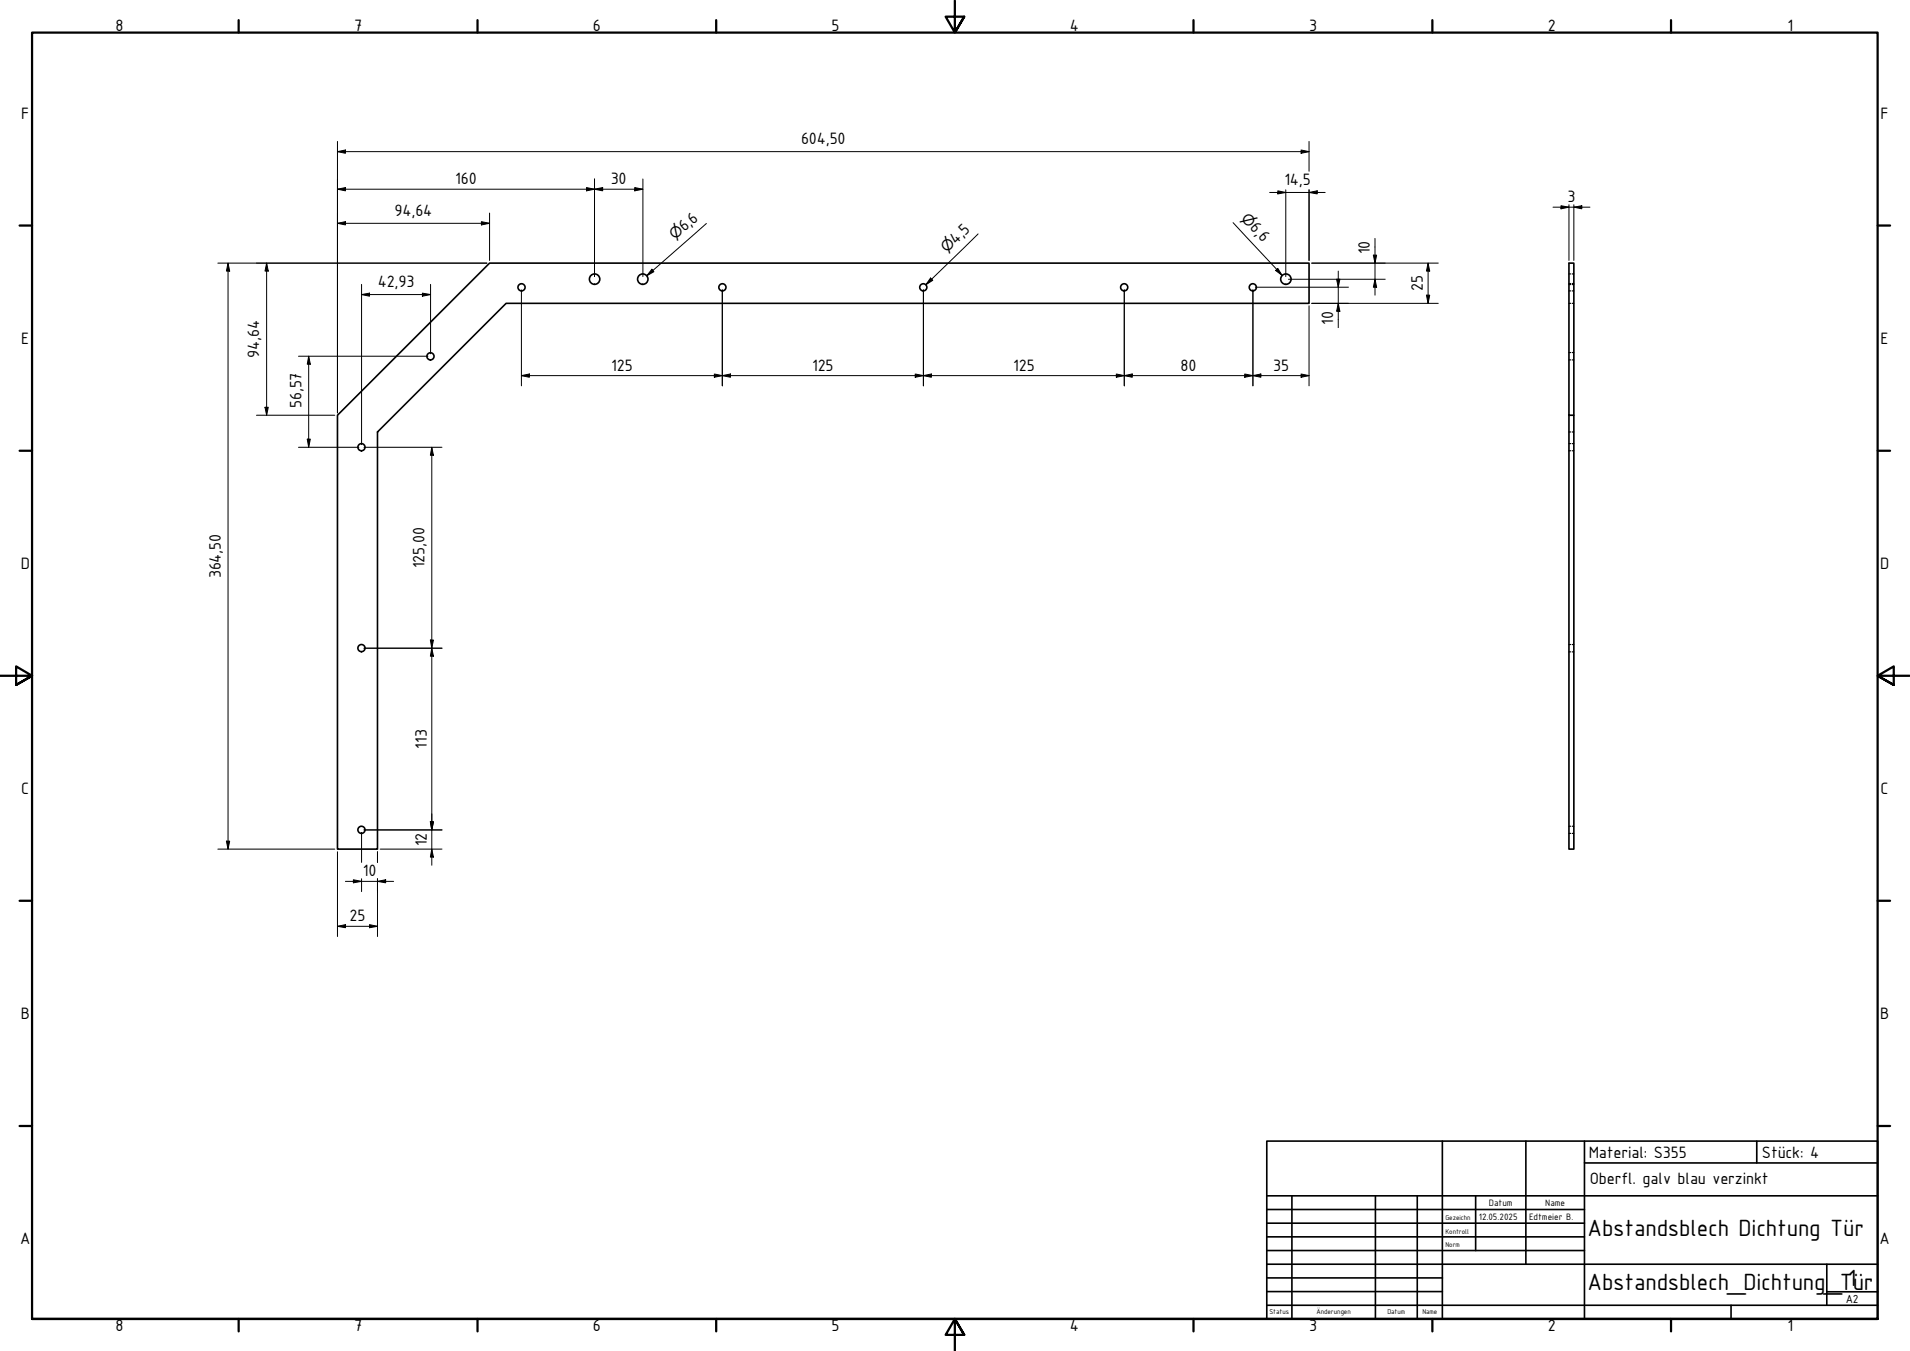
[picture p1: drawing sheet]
<svg xmlns="http://www.w3.org/2000/svg" width="594mm" height="420mm" viewBox="0 0 594 420" stroke-linecap="round" stroke-linejoin="round" font-family="sans-serif">
<!-- layer: Sichtbar (ISO) -->
<g fill="none" stroke="#000" stroke-width=".51">
<path d="M105 129.1l47.3-47.3h254.9v12.5h-249.8l-40 40v129.8h-12.4zM488 129.1v135h1.5v-135h-1.5v-47.3h1.5v47.3"/>
<circle cx="162.2" cy="89.4" r="1.11"/>
<circle cx="184.9" cy="86.8" r="1.62"/>
<circle cx="199.9" cy="86.8" r="1.62"/>
<circle cx="224.7" cy="89.4" r="1.11"/>
<circle cx="287.2" cy="89.4" r="1.11"/>
<circle cx="349.7" cy="89.4" r="1.11"/>
<circle cx="389.7" cy="89.4" r="1.11"/>
<circle cx="400" cy="86.8" r="1.62"/>
<circle cx="133.9" cy="110.8" r="1.11"/>
<circle cx="112.4" cy="139.1" r="1.11"/>
<circle cx="112.4" cy="201.6" r="1.11"/>
<circle cx="112.4" cy="258.1" r="1.11"/>
</g>
<!-- layer: Verdeckt (ISO) -->
<g fill="none" stroke="#000" stroke-width=".38">
<path d="M488 94.3h.5M488 85.2h.5M488 88.5h.5M488 88.2h.5M488 90.5h.5M489 94.3h.5M489 85.2h.5M489 88.5h.5M489 88.2h.5M489 90.5h.5M488 109.6h.5M488 111.9h.5"/>
<path d="M489 109.6h.5M489 111.9h.5M488 134.3h.5M488 138h.5M489 134.3h.5M489 138h.5M488 140.2h.5M489 140.2h.5M488 200.4h.5M488 202.7h.5M489 200.4h.5M489 202.7h.5"/>
<path d="M488 257h.5M488 259.2h.5M489 257h.5M489 259.2h.5"/>
</g>
<!-- layer: Rahmen (ISO) -->
<g fill="none" stroke="#000" stroke-width=".7">
<path d="M74.2 6.3v3.8M148.5 6.3v3.8M222.8 6.3v3.8M297 .2v9.9l-2.9-4.9h5.8l-2.9 4.9 2.9-4.9M371.2 6.3v3.8M445.5 6.3v3.8M519.7 6.3v3.8M6.1 70.1h3.9M584 70.1h3.9M6.1 140.2h3.9M584 140.2h3.9M0 210.2h10l-5-3v5.8l5-2.8-5 2.8"/>
<path d="M594 210.2h-10l5-3v5.8l-5-2.8 5 2.8M6.1 280.1h3.9M584 280.1h3.9M6.1 350.2h3.9M584 350.2h3.9M10 410.2v-400.1h574v400.1h-574h574M74.2 410.2v3.9M148.5 410.2v3.9M222.8 410.2v3.9M299.9 415.1l-2.9-4.9 2.9 4.9h-5.8l2.9-4.9v10M371.2 410.2v3.9M445.5 410.2v3.9"/>
<path d="M519.7 410.2v3.9"/>
</g>
<!-- layer: Titel (ISO) -->
<g fill="none" stroke="#000" stroke-width=".51">
<path d="M394 354.9h190v55.3h-190zM448.6 354.9v55.3M474.6 354.9v38.3M492.8 354.9v55.3M546.4 354.9v6.8M394 376.2h98.8M394 371.9h190M401.8 371.9v38.3M427.8 371.9v38.3M440.8 371.9v38.3M459 371.9v17M492.8 361.7h91.2"/>
<path d="M394 380.4h98.8M394 384.7h98.8M394 388.9h98.8M394 393.2h190M394 397.4h54.6M568.2 393.2v12.7M394 405.9h190M394 401.7h54.6M538.4 405.9v4.3M568.2 401.7h15.8"/>
</g>
<g fill="none" stroke="#000" stroke-width=".31">
<path d="M105 47.2l2.4-.5v1zM105 58.8l2.4-.5v1.1zM105 47.2h302.2M105 44v84.4M105 58.8h95M182.4 58.3l2.5 .5-2.5 .6zM184.9 58.8l2.6-.5v1.1zM184.9 55.7v30.3M197.4 58.3l2.6 .5-2.6 .6zM200 55.7v30.3M394.9 59.9h17.3M397.4 59.4l2.5 .5-2.5 .4z"/>
<path d="M399.9 59v27M404.7 46.7l2.5 .5-2.5 .5zM407.2 59.9l2.5-.5v.9zM407.2 44v9.3M407.2 59v22M105 69.4l2.4-.5v1.1zM105 69.4h47.3M149.7 68.9l2.6 .5-2.6 .6zM152.3 66.3v14.7M219.7 69.5l-18.5 16.3M304.2 72.7l-16.2 15.9M383.5 69.3l15.3 16.3"/>
<path d="M427.2 79.4h1l-.5 2.4zM427.7 74.1v17.7M483 64.4h11.5M485.5 64l2.5 .4-2.5 .5zM488 63.7v17.3M489.5 64.4l2.5-.4v.9zM489.5 63.7v17.3M67.8 81.8h83.6M70.9 81.8l.5 2.5h-1zM70.9 81.8v182.3M82.9 81.8l.5 2.5h-1zM82.9 81.8v47.3"/>
<path d="M112.5 91.6l2.4-.4v.9zM112.5 88.4v49.9M112.5 91.6h21.4M131.4 91.2l2.5 .4-2.5 .5zM133.9 88.4v21.6M162.2 90.1v29.9M202.8 83.7l.6 .8-2.2 1.3zM224.7 90.1v29.9M287.2 90.1v29.9M289.4 86.5l.7 .7-2.1 1.4zM349.7 90.1v29.9M389.7 90.1v29.9"/>
<path d="M390.5 89.3h28.9M396.7 84.1l.7-.6 1.4 2.1zM400.7 86.8h30.1M407.2 95.1v24.9M408 81.8h39.4M408 94.3h39.4M415.7 86.8h1.1l-.6 2.5zM416.2 94.3l.6 2.5h-1.1zM416.2 84.3v17.6M427.7 86.8l.5 2.5h-1zM443.7 91.8h1l-.5 2.5zM444.2 81.8l.5 2.5h-1z"/>
<path d="M444.2 81.8v12.5M92.8 110.8h40.3M96 110.8l.5 2.5h-.9zM96 110.8v28.3M162.2 116.8l2.5-.5v1zM162.2 116.8h245M222.2 116.3l2.5 .5-2.5 .5zM224.7 116.8l2.5-.5v1zM284.7 116.3l2.5 .5-2.5 .5zM287.2 116.8l2.5-.5v1zM347.2 116.3l2.5 .5-2.5 .5zM349.7 116.8l2.5-.5v1z"/>
<path d="M387.2 116.3l2.5 .5-2.5 .5zM389.7 116.8l2.5-.5v1zM404.7 116.3l2.5 .5-2.5 .5zM79.8 129.1h24.3M82.4 126.7h1l-.5 2.4zM92.8 139.1h18.8M95.6 136.6h.9l-.5 2.5zM113.2 139.1h24.3M134.3 139.1l.5 2.5h-.9zM134.3 139.1v130M133.9 199.1h.9l-.5 2.5zM113.2 201.6h24.3"/>
<path d="M134.3 201.6l.5 2.5h-.9zM112.5 258.9v9.3M113.2 258.1h24.3M133.9 255.6h.9l-.5 2.5zM67.8 264.1h36.3M70.4 261.6h1l-.5 2.5zM105 264.9v26.4M107.4 274.1h15M109.9 273.6l2.6 .5-2.6 .5zM112.5 273.3v4M117.4 274.1l2.6-.5v1zM117.4 264.9v3.3"/>
<path d="M117.4 273.3v18M118.2 264.1h19.3M134.3 264.1l.5 2.5h-.9zM105 288.1l2.4-.5v.9zM105 288.1h12.4M114.9 287.6l2.5 .5-2.5 .4z"/>
</g>
<g fill="#000">
<path d="M105 47.2l2.4-.5v1z" fill-rule="evenodd"/>
<path d="M105 58.8l2.4-.5v1.1z" fill-rule="evenodd"/>
<path d="M182.4 58.3l2.5 .5-2.5 .6z" fill-rule="evenodd"/>
<path d="M184.9 58.8l2.6-.5v1.1z" fill-rule="evenodd"/>
<path d="M197.4 58.3l2.6 .5-2.6 .6z" fill-rule="evenodd"/>
<path d="M404.7 46.7l2.5 .5-2.5 .5z" fill-rule="evenodd"/>
<path d="M407.2 59.9l2.5-.5v.9z" fill-rule="evenodd"/>
<path d="M105 69.4l2.4-.5v1.1z" fill-rule="evenodd"/>
<path d="M149.7 68.9l2.6 .5-2.6 .6z" fill-rule="evenodd"/>
<path d="M397.4 59.4l2.5 .5-2.5 .4z" fill-rule="evenodd"/>
<path d="M427.2 79.4h1l-.5 2.4z" fill-rule="evenodd"/>
<path d="M485.5 64l2.5 .4-2.5 .5z" fill-rule="evenodd"/>
<path d="M489.5 64.4l2.5-.4v.9z" fill-rule="evenodd"/>
<path d="M70.9 81.8l.5 2.5h-1z" fill-rule="evenodd"/>
<path d="M82.9 81.8l.5 2.5h-1z" fill-rule="evenodd"/>
<path d="M112.5 91.6l2.4-.4v.9z" fill-rule="evenodd"/>
<path d="M131.4 91.2l2.5 .4-2.5 .5z" fill-rule="evenodd"/>
<path d="M202.8 83.7l.6 .8-2.2 1.3z" fill-rule="evenodd"/>
<path d="M289.4 86.5l.7 .7-2.1 1.4z" fill-rule="evenodd"/>
<path d="M396.7 84.1l.7-.6 1.4 2.1z" fill-rule="evenodd"/>
<path d="M415.7 86.8h1.1l-.6 2.5z" fill-rule="evenodd"/>
<path d="M416.2 94.3l.6 2.5h-1.1z" fill-rule="evenodd"/>
<path d="M427.7 86.8l.5 2.5h-1z" fill-rule="evenodd"/>
<path d="M443.7 91.8h1l-.5 2.5z" fill-rule="evenodd"/>
<path d="M444.2 81.8l.5 2.5h-1z" fill-rule="evenodd"/>
<path d="M96 110.8l.5 2.5h-.9z" fill-rule="evenodd"/>
<path d="M162.2 116.8l2.5-.5v1z" fill-rule="evenodd"/>
<path d="M222.2 116.3l2.5 .5-2.5 .5z" fill-rule="evenodd"/>
<path d="M224.7 116.8l2.5-.5v1z" fill-rule="evenodd"/>
<path d="M284.7 116.3l2.5 .5-2.5 .5z" fill-rule="evenodd"/>
<path d="M287.2 116.8l2.5-.5v1z" fill-rule="evenodd"/>
<path d="M347.2 116.3l2.5 .5-2.5 .5z" fill-rule="evenodd"/>
<path d="M349.7 116.8l2.5-.5v1z" fill-rule="evenodd"/>
<path d="M387.2 116.3l2.5 .5-2.5 .5z" fill-rule="evenodd"/>
<path d="M389.7 116.8l2.5-.5v1z" fill-rule="evenodd"/>
<path d="M404.7 116.3l2.5 .5-2.5 .5z" fill-rule="evenodd"/>
<path d="M82.4 126.7h1l-.5 2.4z" fill-rule="evenodd"/>
<path d="M95.6 136.6h.9l-.5 2.5z" fill-rule="evenodd"/>
<path d="M134.3 139.1l.5 2.5h-.9z" fill-rule="evenodd"/>
<path d="M133.9 199.1h.9l-.5 2.5z" fill-rule="evenodd"/>
<path d="M134.3 201.6l.5 2.5h-.9z" fill-rule="evenodd"/>
<path d="M133.9 255.6h.9l-.5 2.5z" fill-rule="evenodd"/>
<path d="M133.9 255.6h.9l-.5 2.5z" fill-rule="evenodd"/>
<path d="M70.4 261.6h1l-.5 2.5z" fill-rule="evenodd"/>
<path d="M109.9 273.6l2.6 .5-2.6 .5z" fill-rule="evenodd"/>
<path d="M117.4 274.1l2.6-.5v1z" fill-rule="evenodd"/>
<path d="M134.3 264.1l.5 2.5h-.9z" fill-rule="evenodd"/>
<path d="M105 288.1l2.4-.5v.9z" fill-rule="evenodd"/>
<path d="M114.9 287.6l2.5 .5-2.5 .4z" fill-rule="evenodd"/>
</g>
<g font-size="7.9">
<text x="493.8" y="384.3">Abstandsblech Dichtung Tür</text>
<text x="493.8" y="401.3">Abstandsblech_Dichtung_T1ür</text>
</g>
<g font-size="5.5">
<text x="35.9" y="9.8">8</text>
<text x="110.2" y="9.8">7</text>
<text x="184.4" y="9.8">6</text>
<text x="258.6" y="9.8">5</text>
<text x="332.7" y="9.8">4</text>
<text x="407.2" y="9.8">3</text>
<text x="481.4" y="9.8">2</text>
<text x="556" y="9.8">1</text>
<text x="6.6" y="36.9">F</text>
<text x="584.9" y="36.9">F</text>
<text x="249.2" y="44.9">604,50</text>
<text x="141.6" y="57.3">160</text>
<text x="190" y="57.3">30</text>
<text x="399.5" y="57.5">14,5</text>
<text x="487.6" y="62.8">3</text>
<text x="122.7" y="67.2">94,64</text>
<text x="388.6" y="71" transform="rotate(47 388.6 71)">6,6</text>
<text x="212.9" y="72.2" transform="rotate(-41 212.9 72.2)">6,6</text>
<text x="297.3" y="76.1" transform="rotate(-44 297.3 76.1)">4,5</text>
<text x="426.1" y="79.1" transform="rotate(-90 426.1 79.1)">10</text>
<text x="117.5" y="89.3">42,93</text>
<text x="442.6" y="90.5" transform="rotate(-90 442.6 90.5)">25</text>
<text x="414.7" y="101.1" transform="rotate(-90 414.7 101.1)">10</text>
<text x="6.6" y="106.9">E</text>
<text x="584.9" y="106.9">E</text>
<text x="80.6" y="111.4" transform="rotate(-90 80.6 111.4)">94,64</text>
<text x="190.1" y="115.2">125</text>
<text x="252.6" y="115.2">125</text>
<text x="315.1" y="115.2">125</text>
<text x="367.2" y="115.2">80</text>
<text x="396" y="115.2">35</text>
<text x="93.7" y="126.9" transform="rotate(-90 93.7 126.9)">56,57</text>
<text x="6.5" y="176.9">D</text>
<text x="68.6" y="179.9" transform="rotate(-90 68.6 179.9)">364,50</text>
<text x="132" y="176.7" transform="rotate(-90 132 176.7)">125,00</text>
<text x="584.8" y="176.9">D</text>
<text x="132.7" y="232.8" transform="rotate(-90 132.7 232.8)">113</text>
<text x="6.6" y="246.9">C</text>
<text x="584.9" y="246.9">C</text>
<text x="132.7" y="263.2" transform="rotate(-90 132.7 263.2)">12</text>
<text x="112.8" y="272.5">10</text>
<text x="108.7" y="286.4">25</text>
<text x="6.5" y="316.9">B</text>
<text x="584.8" y="316.9">B</text>
<text x="494.2" y="360.2">Material: S355</text>
<text x="548" y="360">Stück: 4</text>
<text x="494.5" y="368.2">Oberfl. galv blau verzinkt</text>
<text x="6.3" y="386.9">A</text>
<text x="584.6" y="386.9">A</text>
<text x="35.9" y="414.1">8</text>
<text x="110.2" y="414.1">7</text>
<text x="184.4" y="414.1">6</text>
<text x="258.6" y="414.1">5</text>
<text x="332.7" y="414.1">4</text>
<text x="407.2" y="414.1">3</text>
<text x="481.4" y="414.1">2</text>
<text x="556" y="414.1">1</text>
</g>
<g font-size="4.6">
<text x="385.9" y="68.2" transform="rotate(47 385.9 68.2)">⌀</text>
<text x="209.9" y="74.8" transform="rotate(-41 209.9 74.8)">⌀</text>
<text x="294.5" y="78.8" transform="rotate(-44 294.5 78.8)">⌀</text>
</g>
<text font-size="3.9" x="574.1" y="405.1">A2</text>
<g font-size="3.1">
<text x="463.1" y="375.1">Datum</text>
<text x="480.6" y="375.1">Name</text>
<text x="460" y="379.4">12.05.2025</text>
<text x="475.6" y="379.4">Edtmeier B.</text>
</g>
<g font-size="2.3">
<text x="449.6" y="379.4">Gezeichn</text>
<text x="449.6" y="383.6">Kontroll</text>
<text x="449.6" y="387.9">Norm</text>
<text x="394.8" y="408.8">Status</text>
<text x="409.4" y="408.8">Änderungen</text>
<text x="431.5" y="408.8">Datum</text>
<text x="442.4" y="408.8">Name</text>
</g>
</svg>
